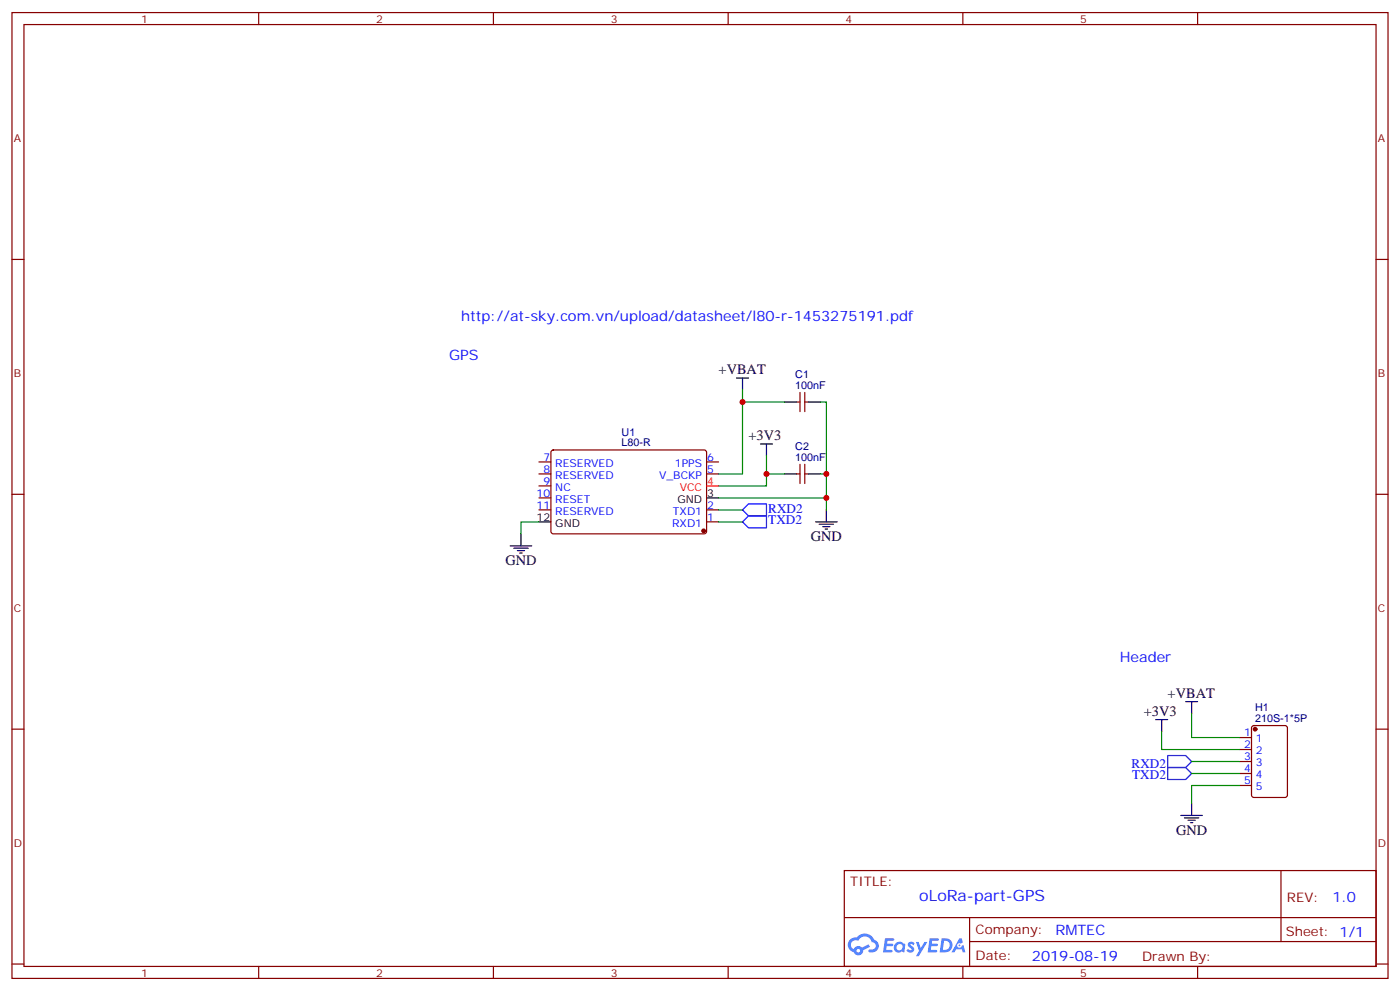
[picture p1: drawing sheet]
<svg xmlns="http://www.w3.org/2000/svg" width="412mm" height="292mm" viewBox="0 0 412 292" stroke-linecap="round" stroke-linejoin="round" font-family="sans-serif">
<g fill="none" stroke="#870000" stroke-width=".35">
<path d="M3.5 3.7h405.4v284.3h-405.4zM7.1 7.2h398.2v277.3h-398.2zM76.2 3.7v3.5M145.3 3.7v3.5M214.5 3.7v3.5M283.6 3.7v3.5M352.8 3.7v3.5M3.5 76.4h3.6M405.3 76.4h3.6M3.5 145.5h3.6M405.3 145.5h3.6M3.5 214.7h3.6"/>
<path d="M405.3 214.7h3.6M248.7 256.3h156.6v28.2h-156.6zM377.3 256.3v20.9M248.7 270.1h156.5M285.6 277.2h119.6M285.6 270.1v14.2M3.5 283.8h3.6M76.2 284.5v3.5M145.3 284.5v3.5M214.5 284.5v3.5M283.6 284.5v3.5M352.8 284.5v3.5"/>
<path d="M405.3 283.8h3.6"/>
</g>
<g fill="#5487ff">
<path d="M267.7 277.5a1.22 1.22 0 0 1 1.7 .2l-.4 .6a.47 .47 0 0 0-.3-.4 .47 .47 0 0 0-.5 .2l.1 .2a1.14 1.14 0 0 1 .8 1.8 1.14 1.14 0 0 1-1.9 0l-.2-.2 .5-.6 .7 .5a.29 .29 0 0 0 .3-.3 .29 .29 0 0 0-.2-.3 1.04 1.04 0 0 1-.6-1.7z"/>
<path d="M260.7 276.2h2.4l.3 .2-.2 .5-1.8 .1-.1 .8h1.5l.3 .4-.3 .4h-1.6l-.2 1.1h1.7l.2 .3-.2 .3-2.6 .1z"/>
<path d="M273.8 276.2h2.4l.3 .2-.1 .5-1.8 .1-.2 .8h1.6l.3 .4-.4 .4-1.6-.1-.1 1.1 1.7 .1 .2 .3-.2 .3-2.6 .1z"/>
<path d="M282.6 276.2h.7l.3 1.3-.6 .3a.69 .69 0 0 0-1 .3 .69 .69 0 0 0 .4 .9 .69 .69 0 0 0 .9-.6l.5-.2 .6 2.2h-.8l-.2-.9h-1.8l-.5 .9h-.8z"/>
<path d="M269.8 277.3h.8l.6 1.8 1.1-1.8h.9l-2.6 4.2h-.8l.9-1.5z"/>
<path d="M277.4 276.2l-.6 4.2h1.3a2.11 2.11 0 0 0 2.5-2.1 2.11 2.11 0 0 0-2.5-2.1zM278.1 277a1.39 1.39 0 0 1 1.7 1.4 1.39 1.39 0 0 1-1.8 1.2h-.3z"/>
<path d="M263.7 277.8a1.54 1.54 0 0 0-.1 2.2 1.54 1.54 0 0 0 2.2 .1l.6 .3 .3-2.3-.2-.3h-.4a1.49 1.49 0 0 0-2.4 0zM264 278.8a.94 .94 0 0 1 1.8 0 .94 .94 0 0 1-1.8 0z"/>
<path d="M250.4 276.6a2.18 2.18 0 0 0 1.1 3.7 1.44 1.44 0 0 0 1.6 .9 1.44 1.44 0 0 0 1.2-1.4l2-1.1-.5-.7-1.9 1a1.47 1.47 0 0 0-2.4 .4 1.39 1.39 0 0 1-.7-1.9 1.39 1.39 0 0 1 2-.5 2.12 2.12 0 0 1 2.2-1.3 2.12 2.12 0 0 1 1.9 1.7 1.14 1.14 0 0 1 1.1 1.4 1.14 1.14 0 0 1-1.7 .7 .43 .43 0 0 0-.5 .4 .43 .43 0 0 0 .4 .5 1.98 1.98 0 0 0 2.5-1.2 1.98 1.98 0 0 0-1.2-2.6 3.1 3.1 0 0 0-5.3-.6l-.9 .1zM252.3 279.9a.55 .55 0 0 1 1.1 0 .55 .55 0 0 1-1.1 0z"/>
<circle cx="282.6" cy="278.3" r=".26"/>
</g>
<g fill="none" stroke="#870000" stroke-width=".35">
<path d="M234.6 118.4h1.1M235.7 115.5v5.7M237.1 115.5v5.7M237.1 118.4h1M158.7 139.5h3.6M158.7 136h3.6M162.5 132.7l.5-.2h44.7l.4 .7v23.5l-.7 .5-44.7-.1-.4-.6v-23.3zM208.1 139.5h3.6M208.1 136h3.6M234.6 139.5h1.1M235.7 136.7v5.6M237.1 136.7v5.6"/>
<path d="M237.1 139.5h1M158.7 150.1h3.6M158.7 143.1h3.6M158.7 146.6h3.6M208.1 153.6h3.6M208.1 150.1h3.6M365.1 217.1h3.6M368.9 213.8l.5-.2h9.1l.7 .4v20.1l-.4 .6-9.4 .1-.7-.5v-20zM365.1 220.7h3.6M365.1 224.2h3.6M365.1 227.7h3.6M365.1 231.2h3.6"/>
</g>
<g fill="none" stroke="#000" stroke-width=".35">
<path d="M217 111.3h3.5M218.7 111.3v3.5M231.1 118.4h3.5M238.1 118.4h3.6M224 130.7h3.5M225.8 130.7v3.5M231.1 139.5h3.5M238.1 139.5h3.6M153.5 157.2v3.5M158.7 153.6h3.6M208.1 146.6h3.6M240.2 153.6h6.4"/>
<path d="M241.3 154.3h4.2M242.4 155h2.1M243.1 155.8h.7M243.4 150.1v3.5M150.3 160.7h6.3M151.3 161.4h4.3M152.4 162.1h2.1M153.1 162.8h.7M340.4 211.8h3.6M342.2 211.8v3.6M349.2 206.6h3.6M351 206.6v3.5"/>
<path d="M351 236.5v3.6M347.8 240.1h6.4M348.9 240.8h4.2M350 241.5h2.1M350.7 242.2h.7"/>
</g>
<g fill="#870000" stroke="#870000" stroke-width=".35">
<circle cx="207.3" cy="156.3" r=".53"/>
<circle cx="369.7" cy="214.7" r=".53"/>
</g>
<path d="M208.1 143.1h3.6" fill="none" stroke="#f00" stroke-width=".35"/>
<path d="M218.7 153.6l1.8-1.7h5.3v3.5h-5.3zM218.7 150.1l1.8-1.8h5.3v3.6h-5.3zM344 222.4h5.2l1.8 1.8-1.8 1.8h-5.2zM344 226h5.2l1.8 1.7-1.8 1.8h-5.2z" fill="none" stroke="#00f" stroke-width=".35"/>
<g fill="none" stroke="#008700" stroke-width=".35">
<path d="M218.7 114.8v24.7h-7M218.7 118.4h12.4M241.7 118.4h1.7v28.2M225.8 134.2v8.9h-14.1M225.8 139.5h5.3M241.7 139.5h1.7M158.7 153.6h-5.2v3.6M211.7 146.6h31.7v3.5M211.7 153.6h7M211.7 150.1h7M342.2 215.4v5.3h22.9M351 210.1v7h14.1"/>
<path d="M351 224.2h14.1M351 227.7h14.1M365.1 231.2h-14.1v5.3"/>
</g>
<g fill="#c00">
<circle cx="243.4" cy="139.5" r=".88"/>
<circle cx="218.7" cy="118.4" r=".88"/>
<circle cx="243.4" cy="146.6" r=".88"/>
<circle cx="225.8" cy="139.5" r=".88"/>
</g>
<text font-size="4.6" fill="#00f" x="270.8" y="265.3">oLoRa-part-GPS</text>
<g font-size="4.2" fill="#00f">
<text x="135.8" y="94.4">http://at-sky.com.vn/upload/datasheet/l80-r-1453275191.pdf</text>
<text x="132.3" y="106">GPS</text>
<text x="329.9" y="194.9">Header</text>
<text x="392.5" y="265.6">1.0</text>
<text x="310.9" y="275.1">RMTEC</text>
<text x="304" y="282.9">2019-08-19</text>
</g>
<g font-size="4.2">
<text x="211.7" y="110.1">+VBAT</text>
<text x="220.5" y="129.5">+3V3</text>
<text x="238.8" y="159.3">GND</text>
<text x="148.9" y="166.3">GND</text>
<text x="344" y="205.4">+VBAT</text>
<text x="336.9" y="210.7">+3V3</text>
<text x="346.4" y="245.7">GND</text>
</g>
<g font-size="3.9" fill="#00f">
<text x="226.3" y="154.4">TXD2</text>
<text x="226.3" y="150.9">RXD2</text>
<text x="333.3" y="226">RXD2</text>
<text x="333.5" y="229.5">TXD2</text>
</g>
<g font-size="3.9" fill="#800">
<text x="250.5" y="260.9">TITLE:</text>
<text x="379.1" y="265.6">REV:</text>
<text x="287.4" y="275.1">Company:</text>
<text x="378.7" y="275.7">Sheet: 1/1</text>
<text x="287.4" y="282.8">Date:</text>
<text x="336.4" y="282.8">Drawn By: 김석현</text>
</g>
<g font-size="3.2" fill="#800">
<text x="41.6" y="6.7">1</text>
<text x="110.8" y="6.7">2</text>
<text x="179.9" y="6.7">3</text>
<text x="249.1" y="6.7">4</text>
<text x="318.2" y="6.7">5</text>
<text x="4.1" y="41.8">A</text>
<text x="405.9" y="41.8">A</text>
<text x="4.1" y="110.9">B</text>
<text x="405.9" y="110.9">B</text>
<text x="4.1" y="180.1">C</text>
<text x="405.9" y="180.1">C</text>
<text x="4.1" y="249.2">D</text>
<text x="405.9" y="249.2">D</text>
<text x="41.6" y="287.5">1</text>
<text x="110.8" y="287.5">2</text>
<text x="179.9" y="287.5">3</text>
<text x="249.1" y="287.5">4</text>
<text x="318.2" y="287.5">5</text>
</g>
<g font-size="3.2" fill="#000080">
<text x="234.3" y="111.3">C1</text>
<text x="234.3" y="114.5">100nF</text>
<text x="183.1" y="131.4">L80-R</text>
<text x="183.1" y="128.2">U1</text>
<text x="234.3" y="135.6">100nF</text>
<text x="234.3" y="132.5">C2</text>
<text x="369.7" y="209.4">H1</text>
<text x="369.7" y="212.5">210S-1*5P</text>
</g>
<g font-size="3.2" fill="#00f">
<text x="160.1" y="135.6">7</text>
<text x="163.6" y="137.4">RESERVED</text>
<text x="198.8" y="137.4">1PPS</text>
<text x="208.3" y="135.6">6</text>
<text x="160.1" y="139.2">8</text>
<text x="160.1" y="142.7">9</text>
<text x="163.6" y="140.9">RESERVED</text>
<text x="194.1" y="140.9">V_BCKP</text>
<text x="208.3" y="139.2">5</text>
<text x="158.1" y="146.2">10</text>
<text x="158.1" y="149.8">11</text>
<text x="163.6" y="144.5">NC</text>
<text x="163.6" y="148">RESET</text>
<text x="208.3" y="149.8">2</text>
<text x="163.6" y="151.5">RESERVED</text>
<text x="198" y="155">RXD1</text>
<text x="198.2" y="151.5">TXD1</text>
<text x="208.3" y="153.3">1</text>
<text x="366.5" y="216.8">1</text>
<text x="366.5" y="220.3">2</text>
<text x="370" y="218.5">1</text>
<text x="366.5" y="223.8">3</text>
<text x="366.5" y="227.4">4</text>
<text x="370" y="222.1">2</text>
<text x="370" y="225.6">3</text>
<text x="366.5" y="230.9">5</text>
<text x="370" y="229.1">4</text>
<text x="370" y="232.7">5</text>
</g>
<g font-size="3.2" fill="#f00">
<text x="208.3" y="142.7">4</text>
<text x="200.2" y="144.5">VCC</text>
</g>
<g font-size="3.2">
<text x="199.6" y="148">GND</text>
<text x="208.3" y="146.2">3</text>
<text x="158.1" y="153.3">12</text>
<text x="163.6" y="155">GND</text>
</g>
</svg>
